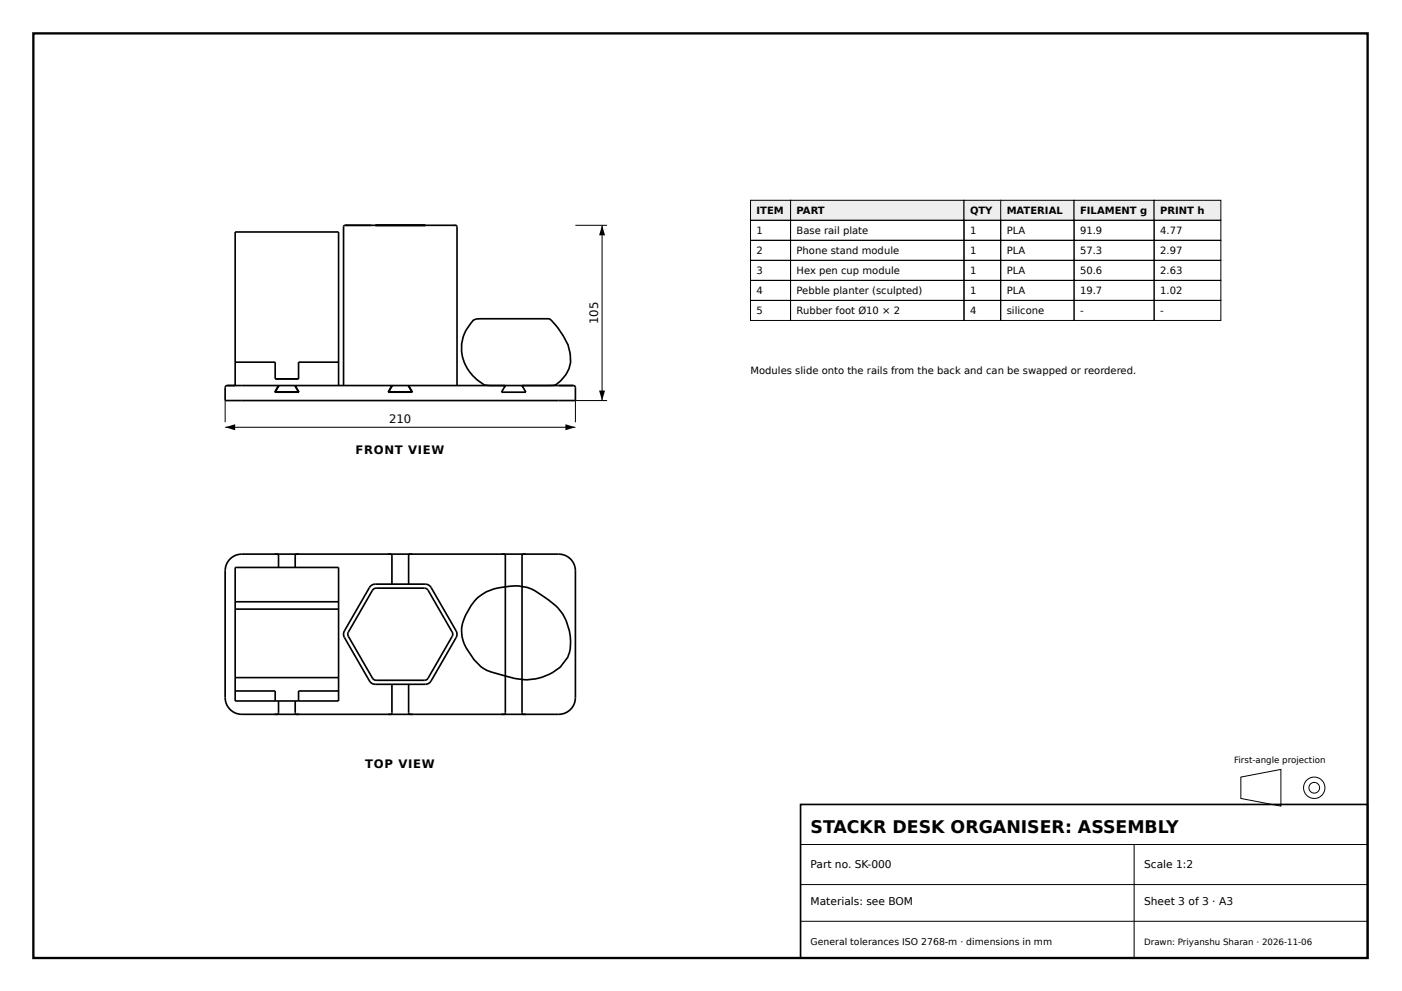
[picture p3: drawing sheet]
<svg xmlns="http://www.w3.org/2000/svg" width="420mm" height="297mm" viewBox="0 0 420 297" stroke-linecap="round" stroke-linejoin="round" font-family="sans-serif">
<path d="M10 10h399.9v277.1h-399.9z" fill="none" stroke="#000" stroke-width=".7" stroke-linecap="butt"/>
<g fill="none" stroke="#000" stroke-width=".5">
<path d="M103.8 67.5h.3M111.1 67.5h.2M111.1 67.5h1.4M111.1 67.5h-7.7l-.4 .3v47.7M112.5 67.5h.2M112.5 67.5h15M127.2 67.5h.3M127.5 67.5h9.1l.4 .4v47.6M135.9 67.5h.2M141.9 95.9l.9-.3 1.6-.1 20.3 .1a23.3 23.3 0 0 1 5.5 7.8 11.6 11.6 0 0 1 .3 7.1 9.1 9.1 0 0 1-4.5 5h-18.2a5.2 5.2 0 0 1-5.3-2.1 11.7 11.7 0 0 1-.6-17.5zM67.7 115.7l83.8-.2-1.2 2.1h7.3l-1.1-2.1h11.4a10.4 10.4 0 0 1 4.4 .3l.2 4.3h-105v-4zM68.1 115.5h2.4v-46h31v46"/>
<path d="M70.5 108.5h12v5h7v-5h12M83.5 115.5l-1.2 2.1h7.3l-1.1-2.1M83.6 115.5l-1.1 1.9h6.9l-1-1.9M117.5 115.5l-1.2 2.1h7.3l-1.1-2.1M117.6 115.5l-1.1 1.9h6.9l-1.1-1.9M69.2 167.3l1.5-.9 1.8-.3h95a5 5 0 0 1 5 5v38a5 5 0 0 1-5 5h-95a5 5 0 0 1-5-5v-38l.3-1.8zM70.5 170.1h31v40h-31zM83.1 166.1l.4 .5v3.5M88.8 166.1l-.3 .5v3.5M110.9 175.8l.9-.6 .7-.1h15l1 .2 .7 .8 7.5 13 .3 1-.3 1-7.5 13-.7 .7-1 .3h-15l-1-.3-.8-.7-7.5-13-.2-1 .2-1zM111.8 176.7l.9-.4h14.5l.7 .2 .4 .4 7.2 12.6 .2 .7-7.8 13.4-.7 .3h-14.5l-.7-.3-.4-.3-7.2-12.6-.2-.7zM117.1 166.1l.4 .5v8.5"/>
<path d="M122.8 166.1l-.3 .5v8.5M142.8 179.5a13 13 0 0 1 8.5-3.6 12.9 12.9 0 0 1 10.8 2.3 18.2 18.2 0 0 1 6.7 6.1 15 15 0 0 1 1.3 12.7 14.6 14.6 0 0 1-12.2 6.7h-1.2a49.3 49.3 0 0 1-11.6-3.2 15.5 15.5 0 0 1-6.8-11.2 15.8 15.8 0 0 1 4.5-9.8zM151.1 166.1l.4 .5v47l-.4 .5M156.8 166.1l-.3 .5v47l.3 .5M70.5 180.4h31M70.5 182.6h31M70.5 207.1h12v3M70.5 203.1h31M83.5 210.1v3.5l-.4 .5M88.5 210.1v3.5l.3 .5M101.5 207.1h-12v3M117.5 205.1v8.5l-.4 .5"/>
<path d="M122.5 205.1v8.5l.3 .5M239.9 241.1h170v46h-170z"/>
</g>
<g fill="none" stroke="#000" stroke-width=".3">
<path d="M172.5 67.5h9.5M180.5 67.5v52.6M67.5 120.1v6.5M67.5 128.1h105M182 120.1h-9.5v6.5M371.9 232.9l12-2.3v11l-12-2.3zM239.9 253.1h170M339.9 253.1v34M239.9 265.1h170M239.9 276.1h170"/>
<circle cx="393.9" cy="236.1" r="3.2"/>
<circle cx="393.9" cy="236.1" r="1.6"/>
</g>
<path d="M180.5 67.5l.9 3h-1.8zM67.5 128.1l3-.9v1.8zM169.5 127.2l3 .9-3 .9zM179.6 117.1h1.8l-.9 3z" fill="#000"/>
<path d="M224.9 60h12v6h-12z" fill="#eee"/>
<path d="M224.9 60h12v6h-12z" fill="none" stroke="#000" stroke-width=".3"/>
<path d="M236.9 60h52v6h-52z" fill="#eee"/>
<path d="M236.9 60h52v6h-52z" fill="none" stroke="#000" stroke-width=".3"/>
<path d="M288.9 60h11v6h-11z" fill="#eee"/>
<path d="M288.9 60h11v6h-11z" fill="none" stroke="#000" stroke-width=".3"/>
<path d="M299.9 60h22v6h-22z" fill="#eee"/>
<path d="M299.9 60h22v6h-22z" fill="none" stroke="#000" stroke-width=".3"/>
<path d="M321.9 60h24v6h-24z" fill="#eee"/>
<path d="M321.9 60h24v6h-24z" fill="none" stroke="#000" stroke-width=".3"/>
<path d="M345.9 60h20v6h-20z" fill="#eee"/>
<g fill="none" stroke="#000" stroke-width=".3">
<path d="M224.9 66h12v6h-12zM224.9 72h12v6h-12zM224.9 78h12v6h-12zM236.9 66h52v6h-52zM236.9 72h52v6h-52zM236.9 78h52v6h-52zM288.9 66h11v6h-11zM288.9 72h11v6h-11zM288.9 78h11v6h-11zM299.9 66h22v6h-22zM299.9 72h22v6h-22zM299.9 78h22v6h-22z"/>
<path d="M321.9 66h24v6h-24zM321.9 72h24v6h-24zM321.9 78h24v6h-24zM345.9 60h20v6h-20zM345.9 66h20v6h-20zM345.9 72h20v6h-20zM345.9 78h20v6h-20zM224.9 84h12v6h-12zM224.9 90h12v6h-12zM236.9 84h52v6h-52zM236.9 90h52v6h-52zM288.9 84h11v6h-11z"/>
<path d="M288.9 90h11v6h-11zM299.9 84h22v6h-22zM299.9 90h22v6h-22zM321.9 84h24v6h-24zM321.9 90h24v6h-24zM345.9 84h20v6h-20zM345.9 90h20v6h-20z"/>
</g>
<text font-size="5.2" x="242.9" y="249.6">STACKR DESK ORGANISER: ASSEMBLY</text>
<g font-size="3.5">
<text x="179.3" y="97.1" transform="rotate(-90 179.3 97.1)">105</text>
<text x="116.6" y="126.9">210</text>
<text x="106.6" y="136.1">FRONT VIEW</text>
<text x="109.5" y="230.1">TOP VIEW</text>
</g>
<g font-size="3.2">
<text x="242.9" y="260.1">Part no. SK-000</text>
<text x="342.9" y="260.1">Scale 1:2</text>
<text x="242.9" y="271.1">Materials: see BOM</text>
<text x="342.9" y="271.1">Sheet 3 of 3 · A3</text>
</g>
<g font-size="3">
<text x="226.7" y="64">ITEM</text>
<text x="238.7" y="64">PART</text>
<text x="290.7" y="64">QTY</text>
<text x="301.7" y="64">MATERIAL</text>
<text x="323.7" y="64">FILAMENT g</text>
<text x="347.7" y="64">PRINT h</text>
<text x="226.7" y="70">1</text>
<text x="238.7" y="70">Base rail plate</text>
<text x="290.7" y="70">1</text>
<text x="301.7" y="70">PLA</text>
<text x="323.7" y="70">91.9</text>
<text x="347.7" y="70">4.77</text>
<text x="226.7" y="76">2</text>
<text x="238.7" y="76">Phone stand module</text>
<text x="290.7" y="76">1</text>
<text x="301.7" y="76">PLA</text>
<text x="323.7" y="76">57.3</text>
<text x="347.7" y="76">2.97</text>
<text x="226.7" y="82">3</text>
<text x="238.7" y="82">Hex pen cup module</text>
<text x="290.7" y="82">1</text>
<text x="301.7" y="82">PLA</text>
<text x="323.7" y="82">50.6</text>
<text x="347.7" y="82">2.63</text>
<text x="226.7" y="88">4</text>
<text x="238.7" y="88">Pebble planter (sculpted)</text>
<text x="290.7" y="88">1</text>
<text x="301.7" y="88">PLA</text>
<text x="323.7" y="88">19.7</text>
<text x="347.7" y="88">1.02</text>
<text x="226.7" y="94">5</text>
<text x="238.7" y="94">Rubber foot Ø10 × 2</text>
<text x="290.7" y="94">4</text>
<text x="301.7" y="94">silicone</text>
<text x="323.7" y="94">-</text>
<text x="347.7" y="94">-</text>
<text x="224.9" y="112">Modules slide onto the rails from the back and can be swapped or reordered.</text>
</g>
<text font-size="2.8" x="242.9" y="283.1">General tolerances ISO 2768-m · dimensions in mm</text>
<g font-size="2.6">
<text x="369.9" y="228.6">First-angle projection</text>
<text x="342.9" y="283.1">Drawn: Priyanshu Sharan · 2026-11-06</text>
</g>
</svg>
